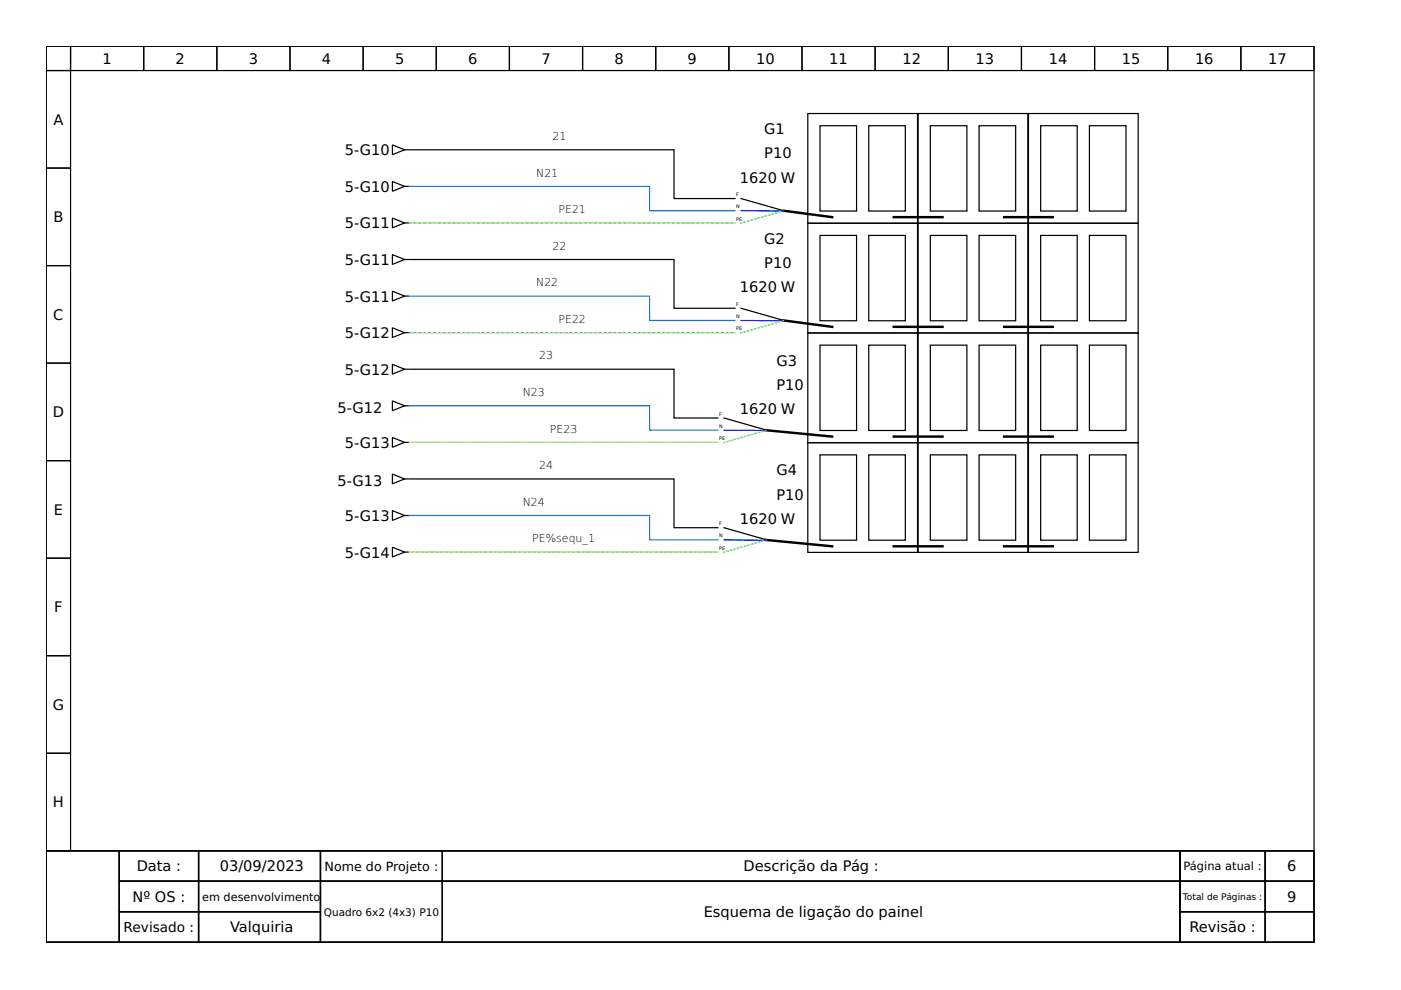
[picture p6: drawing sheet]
<svg xmlns="http://www.w3.org/2000/svg" width="297mm" height="210mm" viewBox="0 0 297 210" stroke-linecap="round" stroke-linejoin="round" font-family="sans-serif">
<g fill="none" stroke="#000" stroke-width=".26">
<path d="M9.8 9.8h268.8v170.6h-268.8zM9.8 9.8h5.2v5.2h-5.2zM9.8 15h5.2v20.6h-5.2zM15 9.8h15.5v5.2h-15.5zM30.5 9.8h15.5v5.2h-15.5zM46 9.8h15.5v5.2h-15.5zM61.5 9.8h15.5v5.2h-15.5zM77 9.8h15.5v5.2h-15.5zM92.5 9.8h15.5v5.2h-15.5zM108 9.8h15.5v5.2h-15.5zM123.5 9.8h15.5v5.2h-15.5zM139 9.8h15.5v5.2h-15.5z"/>
<path d="M154.5 9.8h15.5v5.2h-15.5zM170 9.8h15.6v5.2h-15.6zM185.6 9.8h15.5v5.2h-15.5zM201.1 9.8h15.5v5.2h-15.5zM216.6 9.8h15.5v5.2h-15.5zM232.1 9.8h15.5v5.2h-15.5zM247.6 9.8h15.5v5.2h-15.5zM263.1 9.8h15.5v5.2h-15.5zM9.8 35.6h5.2v20.7h-5.2zM83.2 30.7l2.6 1.1-2.6 1zM83.2 38.5l2.6 1-2.6 1zM85.8 31.8h.8"/>
<path d="M85.8 39.5h.8M86.8 31.8h56.1v10.3h12.9M171.3 24.1h23.2v23.2h-23.2zM173.9 26.7h7.7v18h-7.7zM184.2 26.7h7.7v18h-7.7zM194.7 24.1h23.2v23.2h-23.2zM197.2 26.7h7.8v18h-7.8zM207.6 26.7h7.7v18h-7.7zM218.1 24.1h23.2v23.2h-23.2zM220.6 26.7h7.8v18h-7.8zM231 26.7h7.7v18h-7.7zM9.8 56.3h5.2v20.7h-5.2z"/>
<path d="M83.2 54l2.6 1-2.6 1.1zM83.2 46.2l2.6 1.1-2.6 1zM85.8 55h.8M85.8 47.3h.8M86.8 55h56.1v10.4h12.9M157.1 42.1l9.1 2.6M171.3 47.3h23.2v23.3h-23.2zM173.9 49.9h7.7v18.1h-7.7zM184.2 49.9h7.7v18.1h-7.7zM194.7 47.3h23.2v23.3h-23.2zM197.2 49.9h7.8v18.1h-7.8zM207.6 49.9h7.7v18.1h-7.7z"/>
<path d="M218.1 47.3h23.2v23.3h-23.2zM220.6 49.9h7.8v18.1h-7.8zM231 49.9h7.7v18.1h-7.7zM9.8 77h5.2v20.7h-5.2zM83.2 77.3l2.6 1-2.6 1zM83.2 69.5l2.6 1-2.6 1.1zM83.2 61.7l2.6 1.1-2.6 1zM85.8 78.3h.8M85.8 70.5h.8M85.8 62.8h.8M86.8 78.3h56.1v10.3h9.3M157.1 65.4l9.1 2.5"/>
<path d="M171.3 70.6h23.2v23.3h-23.2zM173.9 73.2h7.7v18.1h-7.7zM184.2 73.2h7.7v18.1h-7.7zM194.7 70.6h23.2v23.3h-23.2zM197.2 73.2h7.8v18.1h-7.8zM207.6 73.2h7.7v18.1h-7.7zM218.1 70.6h23.2v23.3h-23.2zM220.6 73.2h7.8v18.1h-7.8zM231 73.2h7.7v18.1h-7.7zM9.8 97.7h5.2v20.6h-5.2zM83.2 85l2.6 1-2.6 1.1zM83.2 92.8l2.6 1-2.6 1z"/>
<path d="M85.8 86h.8M85.8 93.8h.8M153.5 88.6l9 2.6M171.3 93.9h23.2v23.2h-23.2zM173.9 96.4h7.7v18.1h-7.7zM184.2 96.4h7.7v18.1h-7.7zM194.7 93.9h23.2v23.2h-23.2zM197.2 96.4h7.8v18.1h-7.8zM207.6 96.4h7.7v18.1h-7.7zM218.1 93.9h23.2v23.2h-23.2zM220.6 96.4h7.8v18.1h-7.8zM231 96.4h7.7v18.1h-7.7z"/>
<path d="M9.8 118.3h5.2v20.7h-5.2zM83.2 100.5l2.6 1-2.6 1.1zM83.2 116l2.6 1.1-2.6 1zM83.2 108.3l2.6 1-2.6 1zM85.8 101.5h.8M85.8 117.1h.8M85.8 109.3h.8M86.8 101.5h56.1v10.4h9.3M153.5 111.9l9 2.6M9.8 139h5.2v20.7h-5.2zM9.8 159.7h5.2v20.7h-5.2zM9.8 180.4h268.8v19.4h-268.8z"/>
<path d="M9.8 180.4h15.5v19.4h-15.5zM25.3 180.4h16.8v6.4h-16.8zM25.3 186.8h16.8v6.5h-16.8zM25.3 193.3h16.8v6.5h-16.8zM42.1 180.4h25.8v6.4h-25.8zM42.1 186.8h25.8v6.5h-25.8zM42.1 193.3h25.8v6.5h-25.8zM67.9 180.4h25.9v6.4h-25.9zM67.9 186.8h25.9v13h-25.9zM93.8 180.4h156.4v6.4h-156.4zM93.8 186.8h156.4v13h-156.4zM250.2 180.4h18.1v6.4h-18.1z"/>
<path d="M250.2 186.8h18.1v6.5h-18.1zM250.2 193.3h18.1v6.5h-18.1zM268.3 180.4h10.3v6.4h-10.3zM268.3 186.8h10.3v6.5h-10.3zM268.3 193.3h10.3v6.5h-10.3z"/>
</g>
<path d="M166.2 44.7l10.2 1.3M189.5 46h10.3M212.9 46h10.3M166.2 67.9l10.2 1.4M189.5 69.3h10.3M212.9 69.3h10.3M162.3 91.2l14.1 1.4M189.5 92.6h10.3M212.9 92.6h10.3M162.3 114.5l14.1 1.3M189.5 115.8h10.3M212.9 115.8h10.3" fill="none" stroke="#000" stroke-width=".52"/>
<path d="M157.1 44.7h8.7M157.1 67.9l8.7 .1M153.5 91.2l8.7 .1M153.5 114.5h8.7" fill="none" stroke="#00f" stroke-width=".26"/>
<path d="M166.2 44.7l-9.1 2.6M166.2 67.9l-9.1 2.7M162.5 91.2l-9.1 2.7M162.5 114.5l-9.1 2.6" fill="none" stroke="#0f0" stroke-width=".26" stroke-dasharray=".3 .5"/>
<path d="M86.8 39.5h50.9v5.2h18.1M86.8 62.8h50.9v5.1h18.1M86.8 86h50.9v5.2h14.5M86.8 109.3h50.9v5.2h14.5" fill="none" stroke="#1c71d8" stroke-width=".26"/>
<path d="M86.8 117.1h65.4" fill="none" stroke="#49a835" stroke-width=".26"/>
<path d="M155.8 47.3h-69M155.8 70.5h-69M152.2 117.1h-65.4" fill="none" stroke="#f9f06b" stroke-width=".26" stroke-dasharray=".3 .8"/>
<path d="M86.8 47.3h69M86.8 70.5h69" fill="none" stroke="#2ec27e" stroke-width=".26"/>
<path d="M86.8 93.8h65.4" fill="none" stroke="#57e389" stroke-width=".26"/>
<path d="M152.2 93.8h-65.4" fill="none" stroke="#f9f06b" stroke-width=".26" stroke-dasharray="0 .5"/>
<g font-size="3.1">
<text x="21.7" y="13.5">1</text>
<text x="37.2" y="13.5">2</text>
<text x="52.7" y="13.5">3</text>
<text x="68.3" y="13.5">4</text>
<text x="83.8" y="13.5">5</text>
<text x="99.3" y="13.5">6</text>
<text x="114.8" y="13.5">7</text>
<text x="130.3" y="13.5">8</text>
<text x="145.8" y="13.5">9</text>
<text x="160.3" y="13.5">10</text>
<text x="175.8" y="13.5">11</text>
<text x="191.3" y="13.5">12</text>
<text x="206.8" y="13.5">13</text>
<text x="222.4" y="13.5">14</text>
<text x="237.9" y="13.5">15</text>
<text x="253.4" y="13.5">16</text>
<text x="268.9" y="13.5">17</text>
<text x="11.3" y="26.5">A</text>
<text x="162" y="28.4">G1</text>
<text x="73.1" y="32.9">5-G10</text>
<text x="162" y="33.6">P10</text>
<text x="73.1" y="40.7">5-G10</text>
<text x="156.9" y="38.7">1620 W</text>
<text x="11.3" y="47.1">B</text>
<text x="73.1" y="48.4">5-G11</text>
<text x="162" y="51.7">G2</text>
<text x="73.1" y="56.2">5-G11</text>
<text x="162" y="56.8">P10</text>
<text x="73.1" y="63.9">5-G11</text>
<text x="156.9" y="62">1620 W</text>
<text x="11.3" y="67.8">C</text>
<text x="73.1" y="71.7">5-G12</text>
<text x="164.6" y="77.5">G3</text>
<text x="73.1" y="79.4">5-G12</text>
<text x="164.6" y="82.7">P10</text>
<text x="11.2" y="88.5">D</text>
<text x="71.6" y="87.6">5-G12</text>
<text x="156.9" y="87.8">1620 W</text>
<text x="73.1" y="95">5-G13</text>
<text x="164.6" y="100.8">G4</text>
<text x="71.6" y="103.1">5-G13</text>
<text x="164.6" y="105.9">P10</text>
<text x="11.4" y="109.2">E</text>
<text x="73.1" y="110.5">5-G13</text>
<text x="156.9" y="111.1">1620 W</text>
<text x="73.1" y="118.2">5-G14</text>
<text x="11.5" y="129.8">F</text>
<text x="11.2" y="150.5">G</text>
<text x="11.2" y="171.2">H</text>
<text x="29" y="184.8">Data :</text>
<text x="46.6" y="184.8">03/09/2023</text>
<text x="157.6" y="184.8">Descrição da Pág :</text>
<text x="272.9" y="184.8">6</text>
<text x="28.1" y="191.2">Nº OS :</text>
<text x="272.9" y="191.2">9</text>
<text x="48.8" y="197.7">Valquiria</text>
<text x="149.2" y="194.5">Esquema de ligação do painel</text>
<text x="252.2" y="197.7">Revisão :</text>
</g>
<text font-size="2.9" x="26.2" y="197.6">Revisado :</text>
<text font-size="2.7" x="68.8" y="184.6">Nome do Projeto :</text>
<g font-size="2.4">
<text x="250.9" y="184.5">Página atual :</text>
<text x="42.9" y="191">em desenvolvimento</text>
</g>
<g font-size="2.3">
<text x="117.1" y="29.7">21</text>
<text x="113.7" y="37.4">N21</text>
<text x="118.4" y="45.2">PE21</text>
<text x="117.1" y="53">22</text>
<text x="113.7" y="60.7">N22</text>
<text x="118.4" y="68.5">PE22</text>
<text x="114.3" y="76.2">23</text>
<text x="110.8" y="84">N23</text>
<text x="116.6" y="91.7">PE23</text>
<text x="114.3" y="99.5">24</text>
<text x="110.8" y="107.2">N24</text>
<text x="112.9" y="115">PE%sequ_1</text>
</g>
<text font-size="2.2" x="68.7" y="194.1">Quadro 6x2 (4x3) P10</text>
<text font-size="1.9" x="250.8" y="190.8">Total de Páginas :</text>
<g font-size="1">
<text x="156.1" y="41.6">F</text>
<text x="156.1" y="44.2">N</text>
<text x="156.1" y="46.8">PE</text>
<text x="156.1" y="64.8">F</text>
<text x="156.1" y="67.4">N</text>
<text x="156.1" y="70">PE</text>
<text x="152.5" y="88.1">F</text>
<text x="152.5" y="90.7">N</text>
<text x="152.5" y="93.3">PE</text>
<text x="152.5" y="114">N</text>
<text x="152.5" y="111.4">F</text>
<text x="152.5" y="116.5">PE</text>
</g>
</svg>
